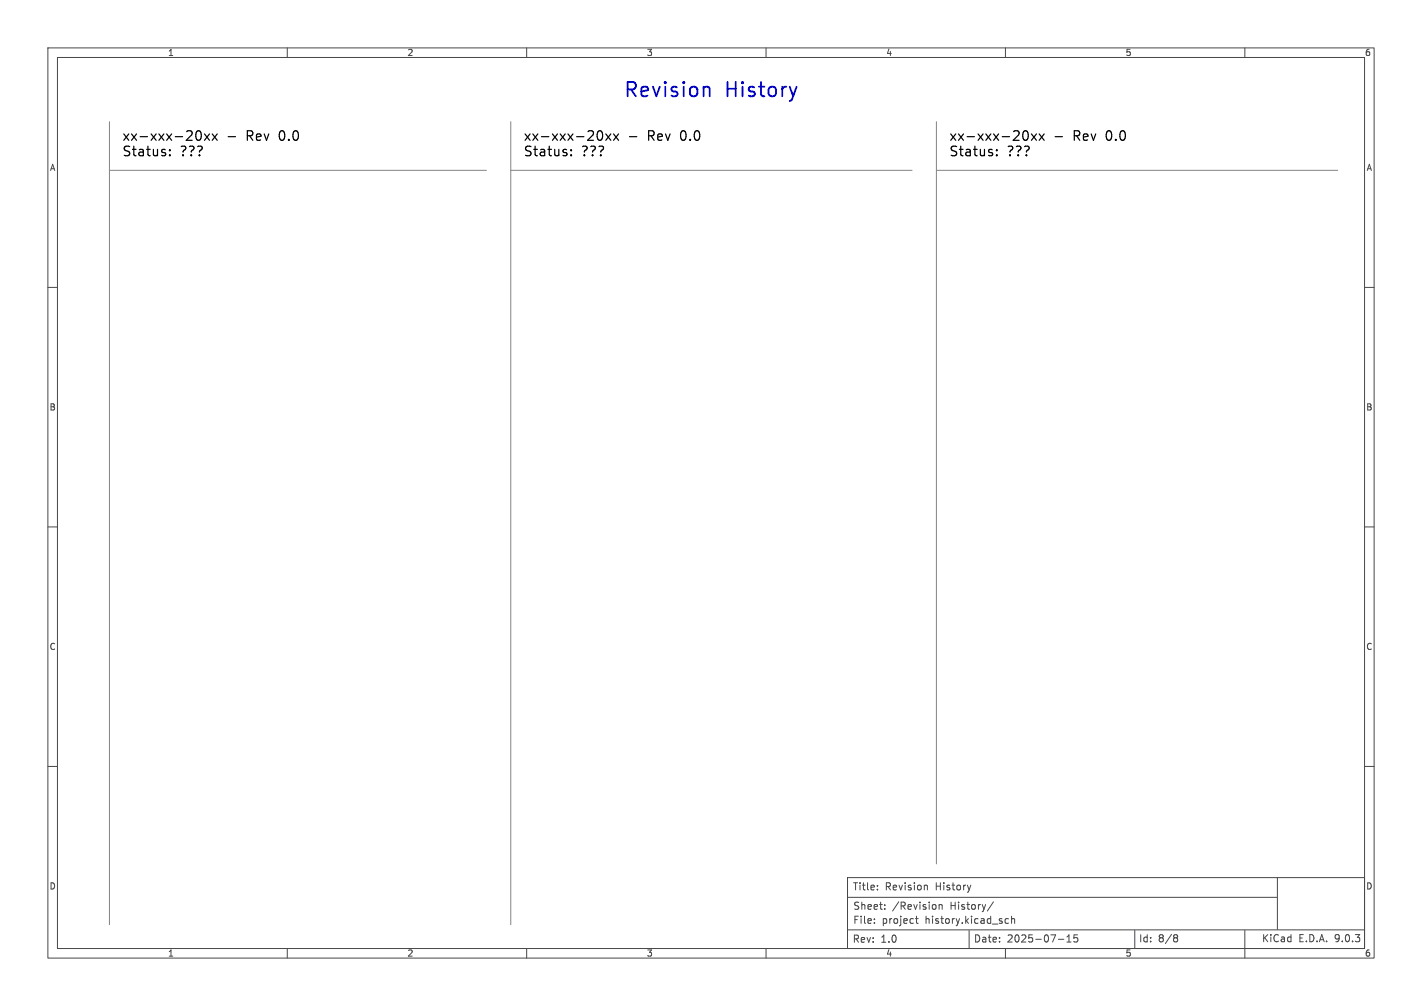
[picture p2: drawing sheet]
<svg xmlns="http://www.w3.org/2000/svg" width="297mm" height="210mm" viewBox="0 0 297 210" stroke-linecap="round" stroke-linejoin="round" font-family="sans-serif">
<g fill="none" stroke="#484848" stroke-width=".21">
<path d="M10 10h277v190h-277zM12 12h273v186h-273zM60 10v2M110 10v2M160 10v2M210 10v2M260 10v2M10 60h2M285 60h2M10 110h2M285 110h2M10 160h2"/>
<path d="M285 160h2M60 198v2M110 198v2M160 198v2M177 194.1h108M177 183.2h108v14.8h-108zM177.2 187.3h89.5M182.6 192.6v.2M182.6 191.8v.2M183.3 185.6v.2M183.3 184.9v.1M184.8 189.7v.1"/>
<path d="M184.8 188.9v.1M191.2 191.8h.6M191.4 191.3v1.2l.4 .3M193.3 184.8l.4 .2v.8M196.1 188.8v1M196.1 189l.3-.2 .3 .1 .1 .9M202.4 194.3v3.7M202.8 184.8l-.4 1M207.5 188.3l-1.3 1.9M210 198v2M210.6 191.8h-.4l-.3 .2 .2 .7h.5M211.3 191.9l.2-.1h.3l.1 1"/>
<path d="M211.3 191.3v1.5M221.1 196.1h1.1M222.8 196.7h.9M222.8 195.6l.5-.4v1.5M225.1 195.2h-.8v.7l.2-.2 .5 .1 .1 .2v.5l-.3 .2-.5-.2M237 194.2v3.8M245.4 195.1l.4 .1 .2 .2-.3 .4M245.4 195.8h.3M245.7 195.8l.2 .1 .1 .4-.2 .3h-.4M260 194.2v5.8M266.8 183.2v10.8"/>
</g>
<path d="M22.9 25.4v167.6M22.9 35.6h78.7M106.7 35.6h83.8M106.7 25.4v167.6M195.6 35.6h83.8M195.6 25.4v154.9" fill="none" stroke="#848484" stroke-width=".21"/>
<path d="M147.1 18.2l.3-.1 .7 .1 .1 .3v1.6M166.4 18.1l-.7 2" fill="none" stroke="#0000c2" stroke-width=".38"/>
<g fill="none" stroke="#000" stroke-width=".25">
<path d="M35.5 32.3v.2M35.5 31.3v.2M41 27.7l.2-.3 .4-.1a1.25 1.25 0 0 1 0 2l-.4-.1-.2-.3M42.7 28l1.1 1.3M43.8 28l-1.1 1.3M44.3 28l1.1 1.3M45.4 28l-1.1 1.3M47.7 28.5h1.5M119.3 32.3v.2M119.3 31.3v.2M124.8 27.7l.2-.3 .4-.1a1.25 1.25 0 0 1 0 2l-.4-.1-.2-.3M126.5 28l1.1 1.3"/>
<path d="M127.6 28l-1.1 1.3M128.1 28l1.1 1.3M129.2 28l-1.1 1.3M131.5 28.5h1.5M208.2 32.3v.2M208.2 31.3v.2M213.7 27.7l.2-.3 .4-.1a1.25 1.25 0 0 1 0 2l-.4-.1-.2-.3M215.4 28l1.1 1.3M216.5 28l-1.1 1.3M217 28l1.1 1.3M218.1 28l-1.1 1.3M220.4 28.5h1.5"/>
</g>
<g font-size="4.2" fill="#0000c2">
<text x="130.1" y="20.8">Revision</text>
<text x="151.5" y="20.8">History</text>
</g>
<g font-size="2.8">
<text x="25.4" y="29.6">xx-xxx-20xx</text>
<text x="51.7" y="29.6">Rev</text>
<text x="58.8" y="29.6">0.0</text>
<text x="109.2" y="29.6">xx-xxx-20xx</text>
<text x="135.5" y="29.6">Rev</text>
<text x="142.7" y="29.6">0.0</text>
<text x="198.1" y="29.6">xx-xxx-20xx</text>
<text x="224.4" y="29.6">Rev</text>
<text x="231.6" y="29.6">0.0</text>
<text x="25.4" y="32.8">Status:</text>
<text x="37.7" y="32.8">???</text>
<text x="109.2" y="32.8">Status:</text>
<text x="121.5" y="32.8">???</text>
<text x="198.1" y="32.8">Status:</text>
<text x="210.4" y="32.8">???</text>
</g>
<g font-size="2.1" fill="#484848">
<text x="178" y="186.1">Title:</text>
<text x="178.1" y="190.1">Sheet:</text>
<text x="184.8" y="186.1">Revision</text>
<text x="186.3" y="190.1">/Revision</text>
<text x="195.4" y="186.1">History</text>
<text x="198.5" y="190.1">History/</text>
<text x="178" y="197">Rev:</text>
<text x="178.1" y="193.1">File:</text>
<text x="183.9" y="197">1.0</text>
<text x="184.2" y="193.1">project</text>
<text x="193.3" y="193.1">history.kicad_sch</text>
<text x="203.3" y="196.9">Date:</text>
<text x="210.3" y="196.9">2025-07-15</text>
<text x="237.8" y="196.9">Id:</text>
<text x="241.9" y="196.9">8/8</text>
<text x="263.5" y="196.9">KiCad</text>
<text x="271.2" y="196.9">E.D.A.</text>
<text x="278.8" y="196.9">9.0.3</text>
</g>
<g font-size="1.8" fill="#484848">
<text x="35" y="11.9">1</text>
<text x="85" y="11.9">2</text>
<text x="135" y="11.9">3</text>
<text x="185" y="11.9">4</text>
<text x="235" y="11.9">5</text>
<text x="285" y="11.9">6</text>
<text x="10.3" y="35.9">A</text>
<text x="285.3" y="35.9">A</text>
<text x="10.3" y="85.9">B</text>
<text x="285.3" y="85.9">B</text>
<text x="10.3" y="135.9">C</text>
<text x="285.3" y="135.9">C</text>
<text x="10.3" y="185.9">D</text>
<text x="285.3" y="185.9">D</text>
<text x="35" y="199.9">1</text>
<text x="85" y="199.9">2</text>
<text x="135" y="199.9">3</text>
<text x="185" y="199.9">4</text>
<text x="235" y="199.9">5</text>
<text x="285" y="199.9">6</text>
</g>
</svg>
